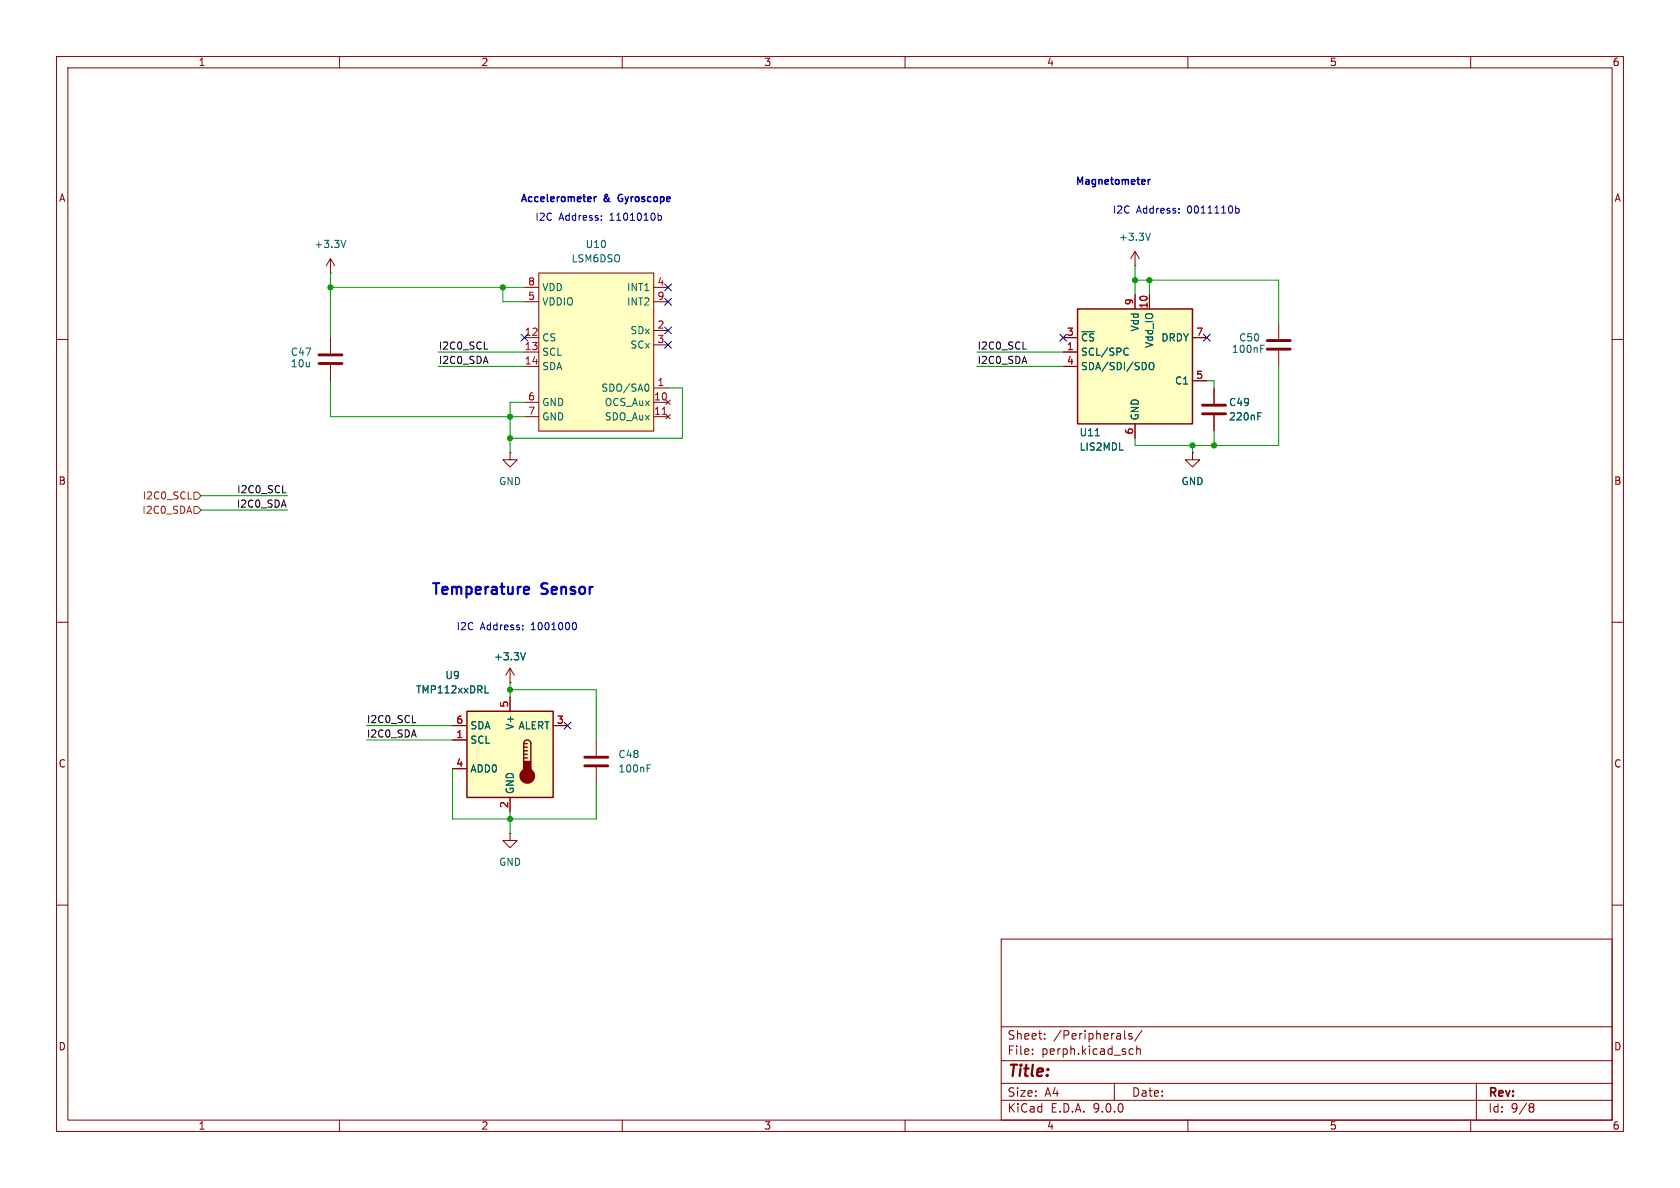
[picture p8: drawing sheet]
<svg xmlns="http://www.w3.org/2000/svg" width="297mm" height="210mm" viewBox="0 0 297 210" stroke-linecap="round" stroke-linejoin="round" font-family="sans-serif">
<g fill="none" stroke="#840000" stroke-width=".18">
<path d="M10 10h277v190h-277zM12 12h273v186h-273zM60 10v2M110 10v2M160 10v2M210 10v2M260 10v2M10 60h2M285 60h2M10 110h2M285 110h2M10 160h2"/>
<path d="M177 166h108v32h-108zM285 160h2M60 198v2M110 198v2M160 198v2M177 194.5h108M177 191.5h108M177 187.5h108M177 181.5h108M182.5 186.3v.1M182.5 185.5v.1M184.7 183.6v.1"/>
<path d="M184.7 182.8v.1M197 191.5v3M198.8 182.2v1.3l.2 .2M199.9 185.4l.4 .1M200.1 182.8l-.4-.1-.2 .2 .1 .2 .5 .2v.3h-.6M200.3 186.3l-.4 .1M201 185.5l.2-.1 .3 .1 .1 .9M201 184.9v1.5M201.9 182.1l-1.3 2M210 198v2M260 198v2M261 191.5v6.5"/>
<path d="M270.6 195.1l.4 .1 .2 .2-.3 .3M270.6 195.7h.3M270.9 195.7l.2 .2 .1 .4-.2 .2-.4 .1"/>
</g>
<path d="M190.5 54.6h20.3v20.3h-20.3z" fill="#ffffc2"/>
<path d="M190.5 54.6h20.3v20.3h-20.3z" fill="none" stroke="#840000" stroke-width=".25"/>
<path d="M188 59.7h2.5M200.7 52.1v2.5M203.2 52.1v2.5M210.8 59.7h2.6M188 62.2h2.5M188 64.8h2.5M200.7 74.9v2.6M210.8 67.3h2.6M105.4 130.8v2.8M105.4 135.6v2.8" fill="none" stroke="#840000" stroke-width=".18"/>
<path d="M193.6 77h.8M199.1 61.5l.4 .2M199.5 62.7l-.4 .1M203.2 64.3l.2-.2a.43 .43 0 0 1 .6 .4v.4a.42 .42 0 0 1-.4 .5 .42 .42 0 0 1-.5-.5zM114.4 135.8h.4M114.4 135.2h.6" fill="none" stroke="#006464" stroke-width=".18"/>
<path d="M103.4 133.9h4M103.4 135.4h4" fill="none" stroke="#840000" stroke-width=".51"/>
<path d="M82.5 125.7h15.3v15.3h-15.3z" fill="#ffffc2"/>
<path d="M82.5 125.7h15.3v15.3h-15.3zM92.6 131.4a.64 .64 0 0 1 .6-.6 .64 .64 0 0 1 .7 .6v3.2M92.6 131.4v3.2M92.6 131.4h.6M92.6 132.1h.6M92.6 132.7h.6M92.6 133.4h.6M92.6 134h.6" fill="none" stroke="#840000" stroke-width=".25"/>
<g fill="#840000" stroke="#840000" stroke-width=".25">
<path d="M92.6 134.6h1.3v1.9h-1.3z"/>
<circle cx="93.2" cy="137.2" r="1.27"/>
</g>
<g fill="none" stroke="#840000" stroke-width=".18">
<path d="M58.4 48.3h.1M58.4 45.7l-.7 1.3M58.4 45.7l.8 1.3M58.4 45.7v2.6M58.4 59.7v2.8M58.4 64.5v2.8M214.6 68.6v2.8M214.6 73.4v2.8M80 128.3h2.5M80 130.8h2.5M80 135.9h2.5M90.2 123.2v2.5"/>
<path d="M97.8 128.3h2.5M90.2 141v2.5"/>
</g>
<path d="M61.1 42.5l-.4 1.3M222.4 73.6h.4M222.4 73h.6M85.8 122.5h.6" fill="none" stroke="#006464" stroke-width=".18"/>
<path d="M56.4 62.7h4.1M56.4 64.3h4.1M212.6 71.6h4.1M212.6 73.2h4.1" fill="none" stroke="#840000" stroke-width=".51"/>
<path d="M95.2 48.3h20.4v27.9h-20.4z" fill="#ffffc2"/>
<g fill="none" stroke="#840000" stroke-width=".18">
<path d="M92.7 50.8h2.5M92.7 53.3h2.5M92.7 59.7h2.5M95.2 48.3h20.4v27.9h-20.4zM115.6 50.8h2.5M115.6 53.3h2.5M115.6 58.4h2.5M188 59.7h2.5M200.7 47h.1M200.7 44.5l-.8 1.2M200.7 44.5l.7 1.2M200.7 44.5v2.5"/>
<path d="M200.7 52.1v2.5M203.2 52.1v2.5M210.8 59.7h2.6M226.1 57.2v2.7M92.7 62.2h2.5M92.7 64.8h2.5M92.7 71.1h2.5M92.7 73.7h2.5M115.6 71.1h2.5M115.6 73.7h2.5M115.6 61h2.5M115.6 68.6h2.5"/>
<path d="M117.7 70.7l.8 .8M117.7 73.3l.8 .7M118.5 70.7l-.8 .8M118.5 73.3l-.8 .7M188 62.2h2.5M188 64.8h2.5M200.7 74.9v2.6M210.8 67.3h2.6M214.6 68.6v2.8M214.6 73.4v2.8M226.1 62v2.8M90.2 80v1.3h1.2l-1.2 1.3-1.3-1.3h1.3"/>
<path d="M90.2 80h.1M210.8 80v1.3h1.3l-1.3 1.3-1.3-1.3h1.3M210.8 80h.1M90.2 118.1l-.8 1.3M90.2 118.1l.7 1.3M90.2 118.1v2.6M80 128.3h2.5M80 130.8h2.5M80 135.9h2.5M90.2 120.7h.1M90.2 123.2v2.5M97.8 128.3h2.5"/>
<path d="M90.2 147.3v1.3h1.2l-1.2 1.3-1.3-1.3h1.3M90.2 147.3h.1M90.2 141v2.5"/>
</g>
<path d="M203.4 41.2l-.4 1.3M114.4 67.9a.79 .79 0 0 1 0 1.3M193.6 77h.8M199.1 61.5l.4 .2M199.5 62.7l-.4 .1M203.2 64.3l.2-.2a.43 .43 0 0 1 .6 .4v.4a.42 .42 0 0 1-.4 .5 .42 .42 0 0 1-.5-.5zM222.4 73.6h.4M222.4 73h.6M222.9 61.6h.4M222.9 61h.6M92.9 115.4l-.4 1.3M85.8 122.5h.6" fill="none" stroke="#006464" stroke-width=".18"/>
<path d="M117.1 73.2h.7" fill="none" stroke="#a90000" stroke-width=".18"/>
<path d="M224 60.2h4.1M224 61.7h4.1" fill="none" stroke="#840000" stroke-width=".51"/>
<path d="M33.3 88.2h.6M34.3 89.5h.6l.7 .7-.7 .6h-.6zM34.3 87h.6l.7 .6-.7 .7h-.6z" fill="none" stroke="#725600" stroke-width=".18"/>
<path d="M85.6 61.7h.6M180.9 61.7h.6M50 87.1h.6M72.9 127.8h.6" fill="none" stroke="#0f0f0f" stroke-width=".18"/>
<g fill="none" stroke="#009600" stroke-width=".18">
<path d="M58.4 48.3v11.4M58.4 50.8h34.3M88.9 50.8v2.5h3.8M200.7 47v5.1M200.7 49.5h25.4v7.7M203.2 49.5v2.6M58.4 67.3v6.4h34.3M77.5 64.8h15.2M77.5 62.2h15.2M92.7 71.1h-2.5v8.9M118.1 68.6h2.5v8.9h-30.4M172.7 64.8h15.3"/>
<path d="M172.7 62.2h15.3M210.8 78.7v1.3M213.4 67.3h1.2v1.3M214.6 76.2v2.5M226.1 64.8v13.9h-25.4v-1.2M35.6 87.6h15.2M35.6 90.2h15.2M64.8 130.8h15.2M64.8 128.3h15.2M80 135.9v8.9h25.4v-6.4M90.2 120.7v2.5M90.2 121.9h15.2v8.9"/>
<path d="M90.2 143.5v3.8"/>
</g>
<g fill="none" stroke="#000084" stroke-width=".18">
<path d="M92.1 59.1l1.2 1.2M93.3 59.1l-1.2 1.2M117.5 50.2l1.2 1.2M117.5 57.8l1.2 1.2M117.5 52.7l1.2 1.2M118.7 50.2l-1.2 1.2M118.7 57.8l-1.2 1.2M118.7 52.7l-1.2 1.2M187.4 59.1l1.2 1.2M188.6 59.1l-1.2 1.2M212.8 59.1l1.2 1.2M214 59.1l-1.2 1.2"/>
<path d="M117.5 60.4l1.2 1.2M118.7 60.4l-1.2 1.2M99.7 127.7l1.2 1.2M100.9 127.7l-1.2 1.2"/>
</g>
<path d="M105 34.8v.8M105.4 34.8l-.4 .2M203 31.7v.9M203.4 31.7l-.4 .3" fill="none" stroke="#0000c2" stroke-width=".25"/>
<path d="M106.3 38.8v.1M106.3 38.2v.1M116.3 37.7v1.2M116.3 38.2l.4-.1 .3 .2-.2 .6h-.5M208.4 37.5v.2M208.4 36.9v.1M218.5 36.4v1.3M218.5 36.9l.3-.1 .3 .3-.2 .5h-.4M92.4 111.2v.1M92.4 110.5v.2M101.4 110.1h.1a.68 .68 0 0 1 .4 .6 .68 .68 0 0 1-.4 .6h-.1" fill="none" stroke="#0000c2" stroke-width=".18"/>
<path d="M92.9 103.7l.5 .1 .1 .4-.9 .2M93.4 104.9l-.5 .1" fill="none" stroke="#0000c2" stroke-width=".38"/>
<g fill="#009600" stroke="#009600" stroke-width=".18">
<circle cx="200.7" cy="49.5" r=".46"/>
<circle cx="203.2" cy="49.5" r=".46"/>
<circle cx="210.8" cy="78.7" r=".46"/>
<circle cx="214.6" cy="78.7" r=".46"/>
<circle cx="90.2" cy="73.7" r=".46"/>
<circle cx="58.4" cy="50.8" r=".46"/>
<circle cx="88.9" cy="50.8" r=".46"/>
<circle cx="90.2" cy="77.5" r=".46"/>
<circle cx="90.2" cy="121.9" r=".46"/>
<circle cx="90.2" cy="144.8" r=".46"/>
</g>
<text font-size="2.8" fill="#840000" x="178" y="190.9">Title:</text>
<g font-size="2.7" fill="#0000c2">
<text x="76" y="105.7">Temperature</text>
<text x="95.7" y="105.7">Sensor</text>
</g>
<g font-size="2.1" fill="#840000">
<text x="178" y="184">Sheet:</text>
<text x="186.2" y="184">/Peripherals/</text>
<text x="178" y="186.7">File:</text>
<text x="184.1" y="186.7">perph.kicad_sch</text>
<text x="178" y="196.9">KiCad</text>
<text x="178" y="194.1">Size:</text>
<text x="184.7" y="194.1">A4</text>
<text x="185.7" y="196.9">E.D.A.</text>
<text x="193.3" y="196.9">9.0.0</text>
<text x="200" y="194.1">Date:</text>
<text x="263" y="194.3">Rev:</text>
<text x="263" y="196.9">Id:</text>
<text x="267.1" y="196.9">9/8</text>
</g>
<g font-size="1.8" fill="#840000">
<text x="35" y="11.9">1</text>
<text x="85" y="11.9">2</text>
<text x="135" y="11.9">3</text>
<text x="185" y="11.9">4</text>
<text x="235" y="11.9">5</text>
<text x="285" y="11.9">6</text>
<text x="10.3" y="35.9">A</text>
<text x="285.3" y="35.9">A</text>
<text x="10.3" y="85.9">B</text>
<text x="285.3" y="85.9">B</text>
<text x="10.3" y="135.9">C</text>
<text x="285.3" y="135.9">C</text>
<text x="10.3" y="185.9">D</text>
<text x="285.3" y="185.9">D</text>
<text x="35" y="199.9">1</text>
<text x="85" y="199.9">2</text>
<text x="135" y="199.9">3</text>
<text x="185" y="199.9">4</text>
<text x="235" y="199.9">5</text>
<text x="285" y="199.9">6</text>
</g>
<g font-size="1.8" fill="#0000c2">
<text x="190" y="33">Magnetometer</text>
<text x="91.9" y="36.1">Accelerometer</text>
<text x="94.5" y="39.2">I2C</text>
<text x="98.8" y="39.2">Address:</text>
<text x="106.8" y="36.1">&amp;</text>
<text x="107.9" y="39.2">1101010b</text>
<text x="109.8" y="36.1">Gyroscope</text>
<text x="196.6" y="38">I2C</text>
<text x="200.9" y="38">Address:</text>
<text x="210" y="38">0011110b</text>
<text x="80.6" y="111.6">I2C</text>
<text x="84.9" y="111.6">Address:</text>
<text x="94" y="111.6">1001000</text>
</g>
<g font-size="1.8" fill="#006464">
<text x="55.5" y="44">+3.3V</text>
<text x="101" y="46.6">LSM6DSO</text>
<text x="103.4" y="44">U10</text>
<text x="197.7" y="42.8">+3.3V</text>
<text x="95.8" y="51.7">VDD</text>
<text x="110.7" y="51.7">INT1</text>
<text x="95.8" y="54.2">VDDIO</text>
<text x="110.7" y="54.2">INT2</text>
<text x="111.4" y="59.3">SDx</text>
<text x="201.5" y="58.7" transform="rotate(-90 201.5 58.7)">Vdd</text>
<text x="51.3" y="63.1">C47</text>
<text x="51.3" y="65.1">10u</text>
<text x="95.8" y="60.6">CS</text>
<text x="95.8" y="63.1">SCL</text>
<text x="95.8" y="65.6">SDA</text>
<text x="111.4" y="61.8">SCx</text>
<text x="191" y="60.6">~{CS}</text>
<text x="191" y="63.1">SCL/SPC</text>
<text x="191" y="65.6">SDA/SDI/SDO</text>
<text x="204.1" y="61.6" transform="rotate(-90 204.1 61.6)">Vdd_IO</text>
<text x="205.2" y="60.6">DRDY</text>
<text x="217.7" y="62.6">100nF</text>
<text x="219" y="60.6">C50</text>
<text x="95.8" y="72">GND</text>
<text x="106.2" y="69.4">SDO/SA0</text>
<text x="106.8" y="72">OCS_Aux</text>
<text x="207.6" y="68.2">C1</text>
<text x="217.2" y="72">C49</text>
<text x="95.8" y="74.5">GND</text>
<text x="106.8" y="74.5">SDO_Aux</text>
<text x="190.8" y="77.3">U11</text>
<text x="201.5" y="74.4" transform="rotate(-90 201.5 74.4)">GND</text>
<text x="217.2" y="74.5">220nF</text>
<text x="190.8" y="79.9">LIS2MDL</text>
<text x="88.1" y="86">GND</text>
<text x="208.8" y="86">GND</text>
<text x="87.2" y="116.9">+3.3V</text>
<text x="73.4" y="122.8">TMP112xxDRL</text>
<text x="78.6" y="120.2">U9</text>
<text x="83.1" y="129.1">SDA</text>
<text x="83.1" y="131.7">SCL</text>
<text x="91" y="129.1" transform="rotate(-90 91 129.1)">V+</text>
<text x="91.6" y="129.1">ALERT</text>
<text x="83.1" y="136.8">ADD0</text>
<text x="109.2" y="136.8">100nF</text>
<text x="109.2" y="134.2">C48</text>
<text x="91" y="140.5" transform="rotate(-90 91 140.5)">GND</text>
<text x="88.1" y="153.3">GND</text>
</g>
<g font-size="1.8" fill="#a90000">
<text x="93.3" y="50.5">8</text>
<text x="93.3" y="53.1">5</text>
<text x="116.1" y="50.5">4</text>
<text x="116.1" y="53.1">9</text>
<text x="92.7" y="59.4">12</text>
<text x="116.1" y="58.2">2</text>
<text x="188.5" y="59.4">3</text>
<text x="200.4" y="54" transform="rotate(-90 200.4 54)">9</text>
<text x="202.9" y="54.7" transform="rotate(-90 202.9 54.7)">10</text>
<text x="211.4" y="59.4">7</text>
<text x="92.7" y="62">13</text>
<text x="92.7" y="64.5">14</text>
<text x="116.1" y="60.7">3</text>
<text x="188.5" y="62">1</text>
<text x="188.5" y="64.5">4</text>
<text x="93.3" y="70.9">6</text>
<text x="115.5" y="70.9">10</text>
<text x="116.1" y="68.3">1</text>
<text x="211.4" y="67.1">5</text>
<text x="93.3" y="73.4">7</text>
<text x="115.5" y="73.4">11</text>
<text x="200.4" y="76.9" transform="rotate(-90 200.4 76.9)">6</text>
<text x="89.9" y="125.2" transform="rotate(-90 89.9 125.2)">5</text>
<text x="80.6" y="128">6</text>
<text x="80.6" y="130.6">1</text>
<text x="98.4" y="128">3</text>
<text x="80.6" y="135.6">4</text>
<text x="89.9" y="142.9" transform="rotate(-90 89.9 142.9)">2</text>
</g>
<g font-size="1.8" fill="#0f0f0f">
<text x="77.5" y="61.9">I2C0_SCL</text>
<text x="77.5" y="64.4">I2C0_SDA</text>
<text x="172.7" y="64.4">I2C0_SDA</text>
<text x="172.7" y="61.9">I2C0_SCL</text>
<text x="41.8" y="89.8">I2C0_SDA</text>
<text x="41.8" y="87.3">I2C0_SCL</text>
<text x="64.8" y="130.5">I2C0_SDA</text>
<text x="64.8" y="127.9">I2C0_SCL</text>
</g>
<g font-size="1.8" fill="#725600">
<text x="25.1" y="88.5">I2C0_SCL</text>
<text x="25.1" y="91">I2C0_SDA</text>
</g>
</svg>
